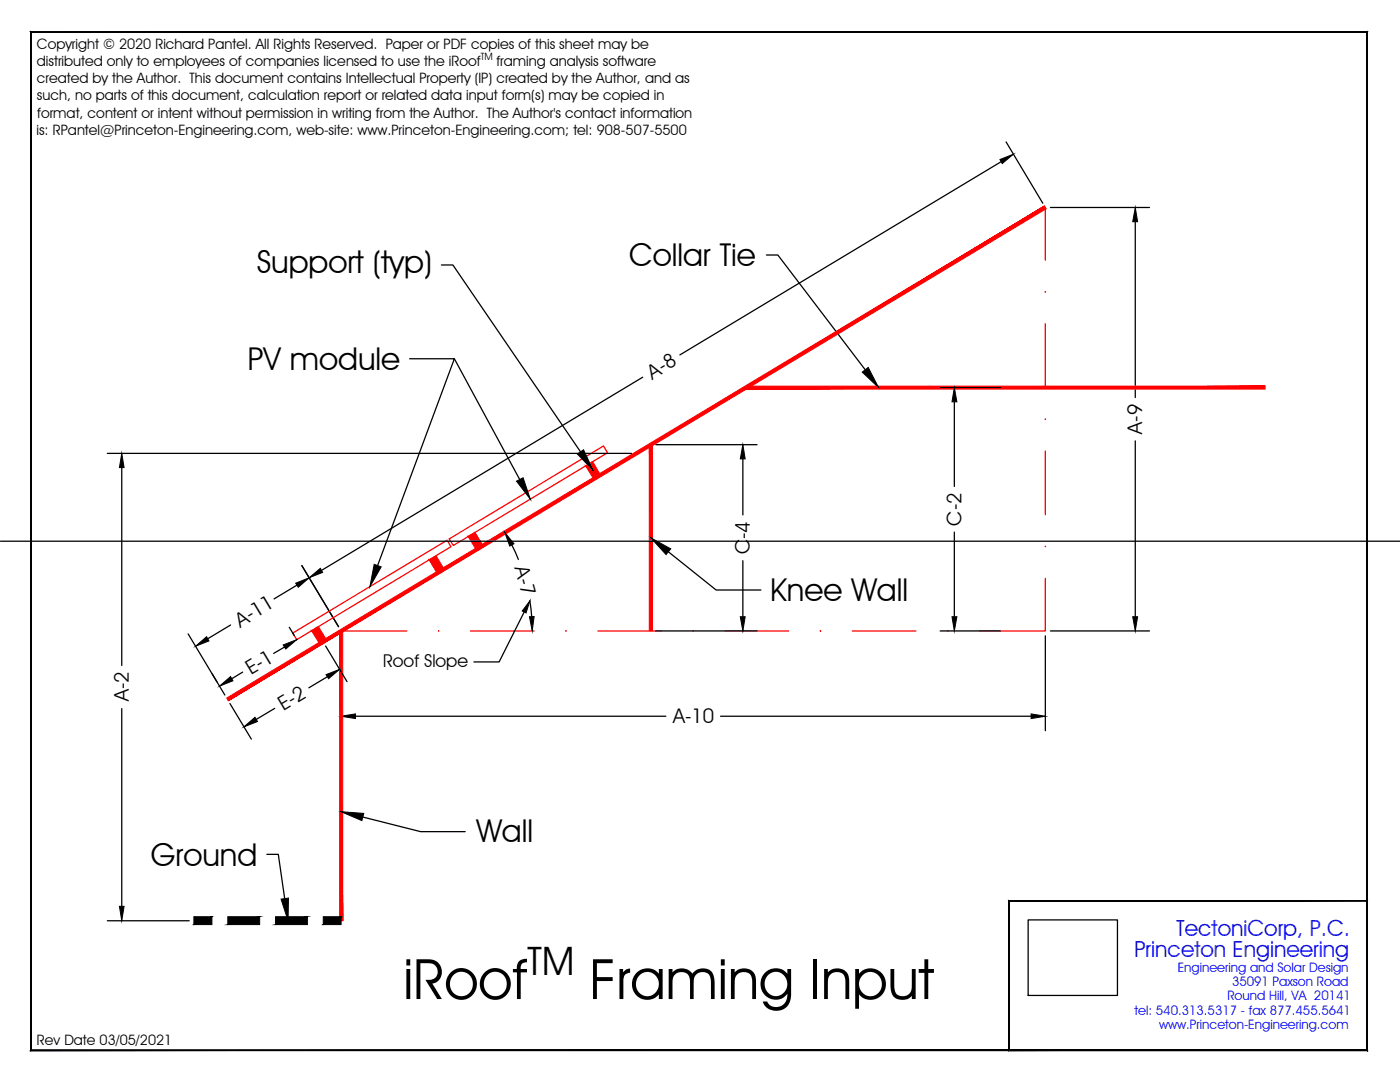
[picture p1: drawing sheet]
<svg xmlns="http://www.w3.org/2000/svg" width="279mm" height="216mm" viewBox="0 0 279 216" stroke-linecap="round" stroke-linejoin="round" font-family="sans-serif">
<!-- layer: Building -->
<path d="M208.6 41.4v10.5M208.6 64.6v12.7M208.6 90v12.7M89.7 107.5l30.7-18.5 .8 1.3-30.7 18.5zM208.6 115.4v10.5h-13.1M58.4 126.3l30.8-18.5 .8 1.3-30.8 18.5zM68.1 125.9h13.1M93.9 125.9h12.7M119.3 125.9h12.7M144.7 125.9h12.7M170.1 125.9h12.7" fill="none" stroke="#f00" stroke-width=".25"/>
<g fill="#f00" stroke="#f00" stroke-width=".2">
<path d="M208.5 58.3h.2z"/>
<path d="M208.5 83.7h.2z"/>
<path d="M208.5 109.1h.2z"/>
<path d="M163.7 125.9h.1z"/>
<path d="M112.9 125.9h.1z"/>
<path d="M67.8 125.9l.6 57.8v-57.8zM67.8 125.9l.6 57.8h-.6z"/>
<path d="M148.8 77v.6l103.7-.6zM148.8 77.6l103.7-.6v.6z"/>
<path d="M129.6 88.7l.6 37.2v-37.2zM129.6 88.7l.6 37.2h-.6z"/>
<path d="M62.2 125.9l3 1.8-1.7-2.7zM62.2 125.9l3 1.8-1.4 .8z"/>
<path d="M45.3 139.3l.3 .5 162.8-98.7zM45.6 139.8l162.8-98.7 .4 .6z"/>
<path d="M85.6 111.7l3 1.8-1.6-2.6zM85.6 111.7l3 1.8-1.4 .9z"/>
<path d="M93.4 107.1l3 1.8-1.6-2.7zM93.4 107.1l3 1.8-1.4 .8z"/>
<path d="M116.9 93l2.9 1.8-1.5-2.7zM116.9 93l2.9 1.8-1.3 .8z"/>
<circle cx="189.1" cy="125.9" r=".07"/>
<circle cx="138.3" cy="125.9" r=".07"/>
<circle cx="87.5" cy="125.9" r=".07"/>
</g>
<!-- layer: Dims -->
<g fill="none" stroke="#000" stroke-width=".25">
<path d="M199.8 32.3l-64.1 38.5M200.8 28.3l7.3 12.3M209.6 41.4h19.8M226.6 44.2v35.1M128.3 75.3l-64.2 38.5M187.6 77.3h12M21.4 90.5h104.6M24.3 93.3v39.5M130.9 88.7h20.2M148.3 91.6v11.1M190.5 80.2v16.9M226.6 88v35.1"/>
<path d="M.1 108h279.3M59.3 116.8l-4.6 2.7M60.2 112.9l7.4 12.2M102.1 108.7l1.4 2.9M105.7 119.8l.4 3.2M148.3 111.9v11.2M190.5 106.2v16.9M37.5 126.5l7.4 12.2M46 124.7l-4.6 2.8M48.4 134.1l-2.1 1.3M56.8 129.1l-2.2 1.3M57.7 125.2l1 1.6"/>
<path d="M65 128.9l4.3 7.1M65.3 135l-3.7 2.2M68.1 126.9v18.9M130.9 125.9h20.2M187.6 125.9h12M208.6 126.9v18.9M209.6 125.9h19.8M24.3 141.4v39.4M45.9 140.4l4.3 7.1M54.8 141.4l-3.7 2.2M71 142.9h61.9M143.8 142.9h62"/>
<path d="M21.4 183.7h16.4"/>
</g>
<g fill="#000" stroke="#000" stroke-width=".2">
<path d="M199.6 31.8l2.6-1-2.2 1.8zM226.6 41.4l.4 2.8h-.9zM24.3 90.5l.5 2.8h-1zM148.3 88.7l.4 2.9h-1zM190.5 77.3l.5 2.9h-1zM59 116.4l2.7-1.1-2.2 1.9zM61.7 115.3l2.2-1.9 .5 .8zM100.8 106.3l1.8 2.2-.9 .5zM39 128.9l2.2-1.9 .5 .9zM43.8 136.9l2.2-1.9 .5 .8zM56.5 128.7l2.7-1.1-2.2 1.9zM65.1 134.6l2.7-1-2.2 1.8z"/>
<path d="M105.7 123.1l.9-.1-.4 2.9zM147.7 123.1h1l-.4 2.8zM190 123.1h1l-.5 2.8zM226.1 123.1h.9l-.4 2.8zM48.7 145l2.2-1.9 .5 .9zM68.1 142.9l2.9-.4v.9zM205.8 142.5l2.8 .4-2.8 .5zM23.8 180.8h1l-.5 2.9z"/>
<path d="M38.7 184.5h3.6v-1.6zM38.7 182.9h3.6l-3.6 1.6z"/>
<path d="M45.5 184.5h6.3v-1.6zM45.5 182.9h6.3l-6.3 1.6z"/>
<path d="M55 184.5h6.3v-1.6zM55 182.9h6.3l-6.3 1.6z"/>
<path d="M64.5 184.5h3.6v-1.6zM64.5 182.9h3.6l-3.6 1.6z"/>
</g>
<!-- layer: Text -->
<path d="M172.1 74.3l1.2-1 2 4zM103.1 96l1.3-.7 1.4 4.3zM115.2 90.6l1.3-.9 1.9 4.2zM74.7 112.6l1.4 .5-2.3 4zM129.9 107.3l4 2.2-1 1.2zM105.7 119.9l-.7 2.4-.8-.4zM56.1 179.4l1.5-.2-.1 4.5zM68.1 162l4.5 .3-.4 1.4z" fill="#000" stroke="#000" stroke-width=".2"/>
<path d="M88.1 52.9h2.3l25.5 37.3M153 50.9h2.2l17.5 22.9M81.7 71.6h9l-15.3 41.3M90.7 71.6l13 24.1M133.4 110.1l9.5 7.6h8.9M104.6 122.1l-5 10h-5M53.3 170.5h2.2l1.3 8.8M72.4 163l11.5 2.9h8.9" fill="none" stroke="#000" stroke-width=".25"/>
<!-- layer: Dims -->
<path d="M38.7 182.9v1.6" fill="none" stroke="#000" stroke-width=".2"/>
<!-- layer: BORDER -->
<g fill="#000" stroke="#000" stroke-width=".2">
<path d="M6.1 6.4l.1 .1 266.7-.1zM6.2 6.5l266.7-.1-.1 .1zM272.9 6.4l-.1 .1 .1 203.1zM272.8 6.5l.1 203.1-.1-.1zM6.1 209.6h266.8l-.1-.1zM6.1 209.6l.1-.1h266.6zM6.1 6.4v203.2l.1-.1zM6.1 6.4l.1 .1v203z"/>
<path d="M6.1 6.4l.1 .1 266.7-.1zM6.2 6.5l266.7-.1-.1 .1zM272.9 6.4l-.1 .1 .1 203.1zM272.8 6.5l.1 203.1-.1-.1zM6.1 209.6h266.8l-.1-.1zM6.1 209.6l.1-.1h266.6zM6.1 6.4v203.2l.1-.1zM6.1 6.4l.1 .1v203z"/>
<path d="M272.8 179.7v29.9zM272.8 179.8v29.8zM201.3 209.6h71.5v-.1zM201.4 209.5h71.4l-71.5 .1zM201.3 179.7v29.9zM201.3 179.7l.1 29.8zM201.3 179.7h71.5zM201.4 179.8l71.4-.1z"/>
</g>
<path d="M205.2 183.6h17.8v15h-17.8z" fill="none" stroke="#000" stroke-width=".25"/>
<g font-size="11.2">
<text x="80.5" y="199.3">iRoof</text>
<text x="117.6" y="199.3">Framing Input</text>
</g>
<text font-size="7.8" x="105.3" y="194.5">TM</text>
<g font-size="6.3">
<text x="125.6" y="53.1">Collar Tie</text>
<text x="51.2" y="54.5">Support (typ)</text>
<text x="49.4" y="73.8">PV module</text>
<text x="153.7" y="119.9">Knee Wall</text>
<text x="30.1" y="172.7">Ground</text>
<text x="95.1" y="168.1">Wall</text>
</g>
<g font-size="4.4" fill="#00f">
<text x="226.4" y="191">Princeton Engineering</text>
<text x="234.8" y="186.8">TectoniCorp, P.C.</text>
</g>
<g font-size="4">
<text x="130.2" y="75.7" transform="rotate(-31 130.2 75.7)">A-8</text>
<text x="228" y="86.5" transform="rotate(-90 228 86.5)">A-9</text>
<text x="191.9" y="104.9" transform="rotate(-90 191.9 104.9)">C-2</text>
<text x="102.7" y="113.4" transform="rotate(75 102.7 113.4)">A-7</text>
<text x="149.6" y="110.6" transform="rotate(-90 149.6 110.6)">C-4</text>
<text x="48" y="125.2" transform="rotate(-31 48 125.2)">A-11</text>
<text x="50.1" y="134.7" transform="rotate(-31 50.1 134.7)">E-1</text>
<text x="25.7" y="140" transform="rotate(-90 25.7 140)">A-2</text>
<text x="56.6" y="141.9" transform="rotate(-31 56.6 141.9)">E-2</text>
<text x="134.3" y="144.3">A-10</text>
</g>
<text font-size="3.5" x="76.5" y="133.1">Roof Slope</text>
<g font-size="2.9">
<text x="7.4" y="9.7">Copyright © 2020 Richard Pantel. All Rights Reserved. Paper or PDF copies of this sheet may be</text>
<text x="7.4" y="13.2">distributed only to employees of companies licensed to use the iRoof</text>
<text x="7.4" y="16.6">created by the Author. This document contains Intellectual Property (IP) created by the Author, and as</text>
<text x="99.1" y="13.2">framing analysis software</text>
<text x="7.4" y="20">such, no parts of this document, calculation report or related data input form(s) may be copied in</text>
<text x="7.4" y="23.5">format, content or intent without permission in writing from the Author. The Author's contact information</text>
<text x="7.3" y="26.8">is: RPantel@Princeton-Engineering.com, web-site: www.Princeton-Engineering.com; tel: 908-507-5500</text>
<text x="7.4" y="208.4">Rev Date 03/05/2021</text>
</g>
<g font-size="2.6" fill="#00f">
<text x="235" y="193.9">Engineering and Solar Design</text>
<text x="245.9" y="196.7">35091 Paxson Road</text>
<text x="226.4" y="202.4">tel: 540.313.5317 - fax 877.455.5641</text>
<text x="244.9" y="199.6">Round Hill, VA 20141</text>
<text x="231.3" y="205.2">www.Princeton-Engineering.com</text>
</g>
<text font-size="2" x="95.9" y="11.9">TM</text>
</svg>
